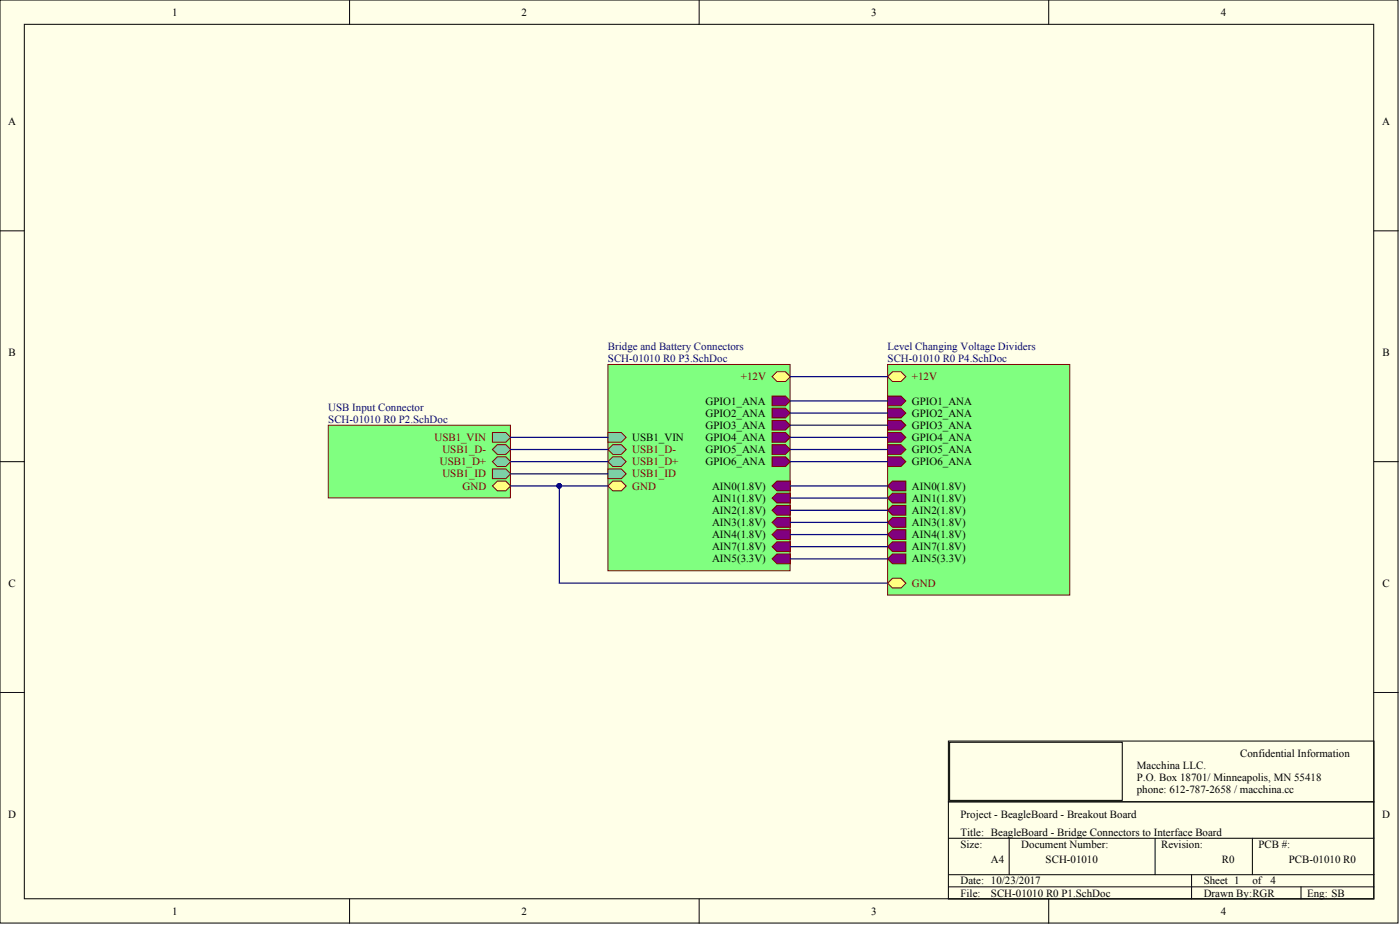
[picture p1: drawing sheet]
<svg xmlns="http://www.w3.org/2000/svg" width="292mm" height="193mm" viewBox="0 0 292 193" stroke-linecap="round" stroke-linejoin="round" font-family="sans-serif">
<g fill="#ffffe8" stroke="#000" stroke-width=".21">
<path d="M0 0h291.7v192.6h-291.7z"/>
<path d="M5.1 5.1h281.5v182.4h-281.5z"/>
</g>
<g fill="none" stroke="#000" stroke-width=".21">
<path d="M72.9 0v5.1M145.9 0v5.1M218.8 0v5.1M0 48.2h5.1M286.7 48.2h5M0 96.3h5.1M286.7 96.3h5M0 144.5h5.1M197.9 154.6h88.8v12.7h-88.8zM198.1 154.9h36.1v12.1h-36.1zM286.7 144.5h5M197.9 167.3h88.8v20.2h-88.8z"/>
<path d="M197.9 174.9h88.8M210.6 174.9v7.6M241 174.9v7.6M261.3 174.9v7.6M72.9 187.5v5.1M145.9 187.5v5.1M197.9 182.5h88.8M197.9 185h88.8M218.8 187.5v5.1M248.6 182.5v5M271.4 185v2.5"/>
</g>
<path d="M68.5 88.7h38v15.2h-38z" fill="#80ff80" stroke="#800000" stroke-width=".21"/>
<path d="M102.7 90.2h2.8l1 1-1 1.1h-2.8z" fill-rule="evenodd" fill="#7cd0a6"/>
<path d="M102.7 90.2h2.8l1 1-1 1.1h-2.8z" fill="none" stroke="#800000" stroke-width=".21"/>
<path d="M102.7 93.8l1.1-1h1.7l1 1-1 1h-1.7z" fill-rule="evenodd" fill="#7cd0a6"/>
<path d="M102.7 93.8l1.1-1h1.7l1 1-1 1h-1.7z" fill="none" stroke="#800000" stroke-width=".21"/>
<path d="M102.7 96.3l1.1-1h1.7l1 1-1 1h-1.7z" fill-rule="evenodd" fill="#7cd0a6"/>
<path d="M102.7 96.3l1.1-1h1.7l1 1-1 1h-1.7z" fill="none" stroke="#800000" stroke-width=".21"/>
<path d="M102.7 97.8h2.8l1 1-1 1.1h-2.8z" fill-rule="evenodd" fill="#7cd0a6"/>
<path d="M102.7 97.8h2.8l1 1-1 1.1h-2.8z" fill="none" stroke="#800000" stroke-width=".21"/>
<path d="M102.7 101.4l1.1-1h1.7l1 1-1 1h-1.7z" fill-rule="evenodd" fill="#ffff80"/>
<path d="M102.7 101.4l1.1-1h1.7l1 1-1 1h-1.7z" fill="none" stroke="#800000" stroke-width=".21"/>
<path d="M126.8 76h38v43.1h-38z" fill="#80ff80" stroke="#800000" stroke-width=".21"/>
<path d="M126.8 90.2h2.8l1 1-1 1.1h-2.8z" fill-rule="evenodd" fill="#7cd0a6"/>
<path d="M126.8 90.2h2.8l1 1-1 1.1h-2.8z" fill="none" stroke="#800000" stroke-width=".21"/>
<path d="M126.8 93.8l1.1-1h1.7l1 1-1 1h-1.7z" fill-rule="evenodd" fill="#7cd0a6"/>
<path d="M126.8 93.8l1.1-1h1.7l1 1-1 1h-1.7z" fill="none" stroke="#800000" stroke-width=".21"/>
<path d="M126.8 96.3l1.1-1h1.7l1 1-1 1h-1.7z" fill-rule="evenodd" fill="#7cd0a6"/>
<path d="M126.8 96.3l1.1-1h1.7l1 1-1 1h-1.7z" fill="none" stroke="#800000" stroke-width=".21"/>
<path d="M126.8 97.8h2.8l1 1-1 1.1h-2.8z" fill-rule="evenodd" fill="#7cd0a6"/>
<path d="M126.8 97.8h2.8l1 1-1 1.1h-2.8z" fill="none" stroke="#800000" stroke-width=".21"/>
<path d="M126.8 101.4l1.1-1h1.7l1 1-1 1h-1.7z" fill-rule="evenodd" fill="#ffff80"/>
<path d="M126.8 101.4l1.1-1h1.7l1 1-1 1h-1.7z" fill="none" stroke="#800000" stroke-width=".21"/>
<path d="M161.1 101.4l1-1h2.8v2h-2.8z" fill-rule="evenodd" fill="#800080"/>
<path d="M162.1 100.4h2.8v2h-2.8l-1-1z" fill="none" stroke="#800000" stroke-width=".21"/>
<path d="M161.1 103.9l1-1h2.8v2h-2.8z" fill-rule="evenodd" fill="#800080"/>
<path d="M161.1 103.9l1-1h2.8v2h-2.8z" fill="none" stroke="#800000" stroke-width=".21"/>
<path d="M161.1 106.4l1-1h2.8v2.1h-2.8z" fill-rule="evenodd" fill="#800080"/>
<path d="M161.1 106.4l1-1h2.8v2.1h-2.8z" fill="none" stroke="#800000" stroke-width=".21"/>
<path d="M161.1 109l1-1h2.8v2h-2.8z" fill-rule="evenodd" fill="#800080"/>
<path d="M161.1 109l1-1h2.8v2h-2.8z" fill="none" stroke="#800000" stroke-width=".21"/>
<path d="M161.1 111.5l1-1h2.8v2h-2.8z" fill-rule="evenodd" fill="#800080"/>
<path d="M161.1 111.5l1-1h2.8v2h-2.8z" fill="none" stroke="#800000" stroke-width=".21"/>
<path d="M161.1 82.6h2.8l1 1-1 1.1h-2.8z" fill-rule="evenodd" fill="#800080"/>
<path d="M161.1 82.6h2.8l1 1-1 1.1h-2.8z" fill="none" stroke="#800000" stroke-width=".21"/>
<path d="M161.1 87.7h2.8l1 1-1 1h-2.8z" fill-rule="evenodd" fill="#800080"/>
<path d="M161.1 87.7h2.8l1 1-1 1h-2.8z" fill="none" stroke="#800000" stroke-width=".21"/>
<path d="M161.1 90.2h2.8l1 1-1 1.1h-2.8z" fill-rule="evenodd" fill="#800080"/>
<path d="M161.1 90.2h2.8l1 1-1 1.1h-2.8z" fill="none" stroke="#800000" stroke-width=".21"/>
<path d="M161.1 92.8h2.8l1 1-1 1h-2.8z" fill-rule="evenodd" fill="#800080"/>
<path d="M161.1 92.8h2.8l1 1-1 1h-2.8z" fill="none" stroke="#800000" stroke-width=".21"/>
<path d="M161.1 114.1l1-1.1h2.8v2.1h-2.8z" fill-rule="evenodd" fill="#800080"/>
<path d="M161.1 114.1l1-1.1h2.8v2.1h-2.8z" fill="none" stroke="#800000" stroke-width=".21"/>
<path d="M161.1 95.3h2.8l1 1-1 1h-2.8z" fill-rule="evenodd" fill="#800080"/>
<path d="M161.1 95.3h2.8l1 1-1 1h-2.8z" fill="none" stroke="#800000" stroke-width=".21"/>
<path d="M161.1 116.6l1-1h2.8v2h-2.8z" fill-rule="evenodd" fill="#800080"/>
<path d="M161.1 116.6l1-1h2.8v2h-2.8z" fill="none" stroke="#800000" stroke-width=".21"/>
<path d="M161.1 78.6l1-1h1.8l1 1-1 1h-1.8z" fill-rule="evenodd" fill="#ffff80"/>
<path d="M162.1 77.6h1.8l1 1-1 1h-1.8l-1-1z" fill="none" stroke="#800000" stroke-width=".21"/>
<path d="M161.1 85.2h2.8l1 1-1 1h-2.8z" fill-rule="evenodd" fill="#800080"/>
<path d="M161.1 85.2h2.8l1 1-1 1h-2.8z" fill="none" stroke="#800000" stroke-width=".21"/>
<path d="M185.2 76h38v48.1h-38z" fill="#80ff80" stroke="#800000" stroke-width=".21"/>
<path d="M185.2 101.4l1-1h2.8v2h-2.8z" fill-rule="evenodd" fill="#800080"/>
<path d="M185.2 101.4l1-1h2.8v2h-2.8z" fill="none" stroke="#800000" stroke-width=".21"/>
<path d="M185.2 103.9l1-1h2.8v2h-2.8z" fill-rule="evenodd" fill="#800080"/>
<path d="M185.2 103.9l1-1h2.8v2h-2.8z" fill="none" stroke="#800000" stroke-width=".21"/>
<path d="M185.2 106.4l1-1h2.8v2.1h-2.8z" fill-rule="evenodd" fill="#800080"/>
<path d="M185.2 106.4l1-1h2.8v2.1h-2.8z" fill="none" stroke="#800000" stroke-width=".21"/>
<path d="M185.2 109l1-1h2.8v2h-2.8z" fill-rule="evenodd" fill="#800080"/>
<path d="M185.2 109l1-1h2.8v2h-2.8z" fill="none" stroke="#800000" stroke-width=".21"/>
<path d="M185.2 111.5l1-1h2.8v2h-2.8z" fill-rule="evenodd" fill="#800080"/>
<path d="M185.2 111.5l1-1h2.8v2h-2.8z" fill="none" stroke="#800000" stroke-width=".21"/>
<path d="M185.2 82.6h2.8l1 1-1 1.1h-2.8z" fill-rule="evenodd" fill="#800080"/>
<path d="M185.2 82.6h2.8l1 1-1 1.1h-2.8z" fill="none" stroke="#800000" stroke-width=".21"/>
<path d="M185.2 85.2h2.8l1 1-1 1h-2.8z" fill-rule="evenodd" fill="#800080"/>
<path d="M185.2 85.2h2.8l1 1-1 1h-2.8z" fill="none" stroke="#800000" stroke-width=".21"/>
<path d="M185.2 87.7h2.8l1 1-1 1h-2.8z" fill-rule="evenodd" fill="#800080"/>
<path d="M185.2 87.7h2.8l1 1-1 1h-2.8z" fill="none" stroke="#800000" stroke-width=".21"/>
<path d="M185.2 90.2h2.8l1 1-1 1.1h-2.8z" fill-rule="evenodd" fill="#800080"/>
<path d="M185.2 90.2h2.8l1 1-1 1.1h-2.8z" fill="none" stroke="#800000" stroke-width=".21"/>
<path d="M185.2 92.8h2.8l1 1-1 1h-2.8z" fill-rule="evenodd" fill="#800080"/>
<path d="M185.2 92.8h2.8l1 1-1 1h-2.8z" fill="none" stroke="#800000" stroke-width=".21"/>
<path d="M185.2 114.1l1-1.1h2.8v2.1h-2.8z" fill-rule="evenodd" fill="#800080"/>
<path d="M185.2 114.1l1-1.1h2.8v2.1h-2.8z" fill="none" stroke="#800000" stroke-width=".21"/>
<path d="M185.2 95.3h2.8l1 1-1 1h-2.8z" fill-rule="evenodd" fill="#800080"/>
<path d="M185.2 95.3h2.8l1 1-1 1h-2.8z" fill="none" stroke="#800000" stroke-width=".21"/>
<path d="M185.2 116.6l1-1h2.8v2h-2.8z" fill-rule="evenodd" fill="#800080"/>
<path d="M185.2 116.6l1-1h2.8v2h-2.8z" fill="none" stroke="#800000" stroke-width=".21"/>
<path d="M185.2 78.6l1-1h1.8l1 1-1 1h-1.8z" fill-rule="evenodd" fill="#ffff80"/>
<path d="M185.2 78.6l1-1h1.8l1 1-1 1h-1.8z" fill="none" stroke="#800000" stroke-width=".21"/>
<path d="M185.2 121.7l1-1.1h1.8l1 1.1-1 1h-1.8z" fill-rule="evenodd" fill="#ffff80"/>
<path d="M185.2 121.7l1-1.1h1.8l1 1.1-1 1h-1.8z" fill="none" stroke="#800000" stroke-width=".21"/>
<g fill="none" stroke="#000080" stroke-width=".25">
<path d="M164.9 78.6h20.3M106.5 91.2h20.3M106.5 93.8h20.3M106.5 96.3h20.3M106.5 98.8h20.3M164.9 91.2h20.3M164.9 93.8h20.3M164.9 96.3h20.3M164.9 83.6h20.3M164.9 86.2h20.3M164.9 88.7h20.3M106.5 101.4h20.3"/>
<path d="M116.7 101.4v20.3h68.5M164.9 101.4h20.3M164.9 103.9h20.3M164.9 106.4h20.3M164.9 109h20.3M164.9 111.5h20.3M164.9 114.1h20.3M164.9 116.6h20.3"/>
</g>
<circle cx="116.7" cy="101.4" r=".48" fill="#000080" stroke="#000080" stroke-width=".21"/>
<g font-size="2.3">
<text x="35.9" y="3.3">1</text>
<text x="108.8" y="3.3">2</text>
<text x="181.8" y="3.3">3</text>
<text x="254.7" y="3.3">4</text>
<text x="1.7" y="26.1">A</text>
<text x="288.4" y="26.1">A</text>
<text x="1.8" y="74.3">B</text>
<text x="288.4" y="74.3">B</text>
<text x="147.2" y="84.4">GPIO1_ANA</text>
<text x="147.2" y="89.5">GPIO3_ANA</text>
<text x="147.2" y="86.9">GPIO2_ANA</text>
<text x="190.3" y="84.4">GPIO1_ANA</text>
<text x="190.3" y="86.9">GPIO2_ANA</text>
<text x="190.3" y="89.5">GPIO3_ANA</text>
<text x="131.9" y="92">USB1_VIN</text>
<text x="147.2" y="92">GPIO4_ANA</text>
<text x="147.2" y="94.5">GPIO5_ANA</text>
<text x="190.3" y="92">GPIO4_ANA</text>
<text x="190.3" y="94.5">GPIO5_ANA</text>
<text x="147.2" y="97.1">GPIO6_ANA</text>
<text x="190.3" y="97.1">GPIO6_ANA</text>
<text x="148.6" y="102.1">AIN0(1.8V)</text>
<text x="148.6" y="104.7">AIN1(1.8V)</text>
<text x="148.6" y="107.2">AIN2(1.8V)</text>
<text x="190.3" y="102.1">AIN0(1.8V)</text>
<text x="190.3" y="104.7">AIN1(1.8V)</text>
<text x="190.3" y="107.2">AIN2(1.8V)</text>
<text x="148.6" y="109.7">AIN3(1.8V)</text>
<text x="148.6" y="112.3">AIN4(1.8V)</text>
<text x="190.3" y="109.7">AIN3(1.8V)</text>
<text x="190.3" y="112.3">AIN4(1.8V)</text>
<text x="148.6" y="114.8">AIN7(1.8V)</text>
<text x="148.6" y="117.3">AIN5(3.3V)</text>
<text x="190.3" y="114.8">AIN7(1.8V)</text>
<text x="190.3" y="117.3">AIN5(3.3V)</text>
<text x="1.8" y="122.4">C</text>
<text x="288.4" y="122.4">C</text>
<text x="237.2" y="160.4">Macchina LLC.</text>
<text x="258.8" y="157.9">Confidential Information</text>
<text x="237.2" y="165.5">phone: 612-787-2658 / macchina.cc</text>
<text x="237.2" y="163">P.O. Box 18701/ Minneapolis, MN 55418</text>
<text x="1.7" y="170.6">D</text>
<text x="200.4" y="170.6">Project - BeagleBoard - Breakout Board</text>
<text x="288.4" y="170.6">D</text>
<text x="200.4" y="174.4">Title: BeagleBoard - Bridge Connectors to Interface Board</text>
<text x="200.4" y="176.9">Size:</text>
<text x="206.8" y="179.9">A4</text>
<text x="213.1" y="176.9">Document Number:</text>
<text x="218.2" y="179.9">SCH-01010</text>
<text x="242.2" y="176.9">Revision:</text>
<text x="255" y="179.9">R0</text>
<text x="262.6" y="176.9">PCB #:</text>
<text x="268.9" y="179.9">PCB-01010 R0</text>
<text x="200.4" y="184.5">Date: 10/23/2017</text>
<text x="251.1" y="184.5">Sheet 1</text>
<text x="261.3" y="184.5">of</text>
<text x="265.1" y="184.5">4</text>
<text x="35.9" y="190.8">1</text>
<text x="108.8" y="190.8">2</text>
<text x="181.8" y="190.8">3</text>
<text x="200.4" y="187">File:</text>
<text x="206.8" y="187">SCH-01010 R0 P1.SchDoc</text>
<text x="251.1" y="187">Drawn By:RGR</text>
<text x="254.7" y="190.8">4</text>
<text x="272.7" y="187">Eng: SB</text>
</g>
<g font-size="2.3" fill="#000080">
<text x="126.8" y="73">Bridge and Battery Connectors</text>
<text x="126.8" y="75.5">SCH-01010 R0 P3.SchDoc</text>
<text x="185.2" y="73">Level Changing Voltage Dividers</text>
<text x="185.2" y="75.5">SCH-01010 R0 P4.SchDoc</text>
<text x="68.5" y="85.7">USB Input Connector</text>
<text x="68.5" y="88.2">SCH-01010 R0 P2.SchDoc</text>
</g>
<g font-size="2.3" fill="#800000">
<text x="154.6" y="79.3">+12V</text>
<text x="190.3" y="79.3">+12V</text>
<text x="90.7" y="92">USB1_VIN</text>
<text x="92.3" y="94.5">USB1_D-</text>
<text x="131.9" y="94.5">USB1_D-</text>
<text x="91.8" y="97.1">USB1_D+</text>
<text x="92.3" y="99.6">USB1_ID</text>
<text x="131.9" y="97.1">USB1_D+</text>
<text x="131.9" y="99.6">USB1_ID</text>
<text x="96.5" y="102.1">GND</text>
<text x="131.9" y="102.1">GND</text>
<text x="190.3" y="122.4">GND</text>
</g>
</svg>
